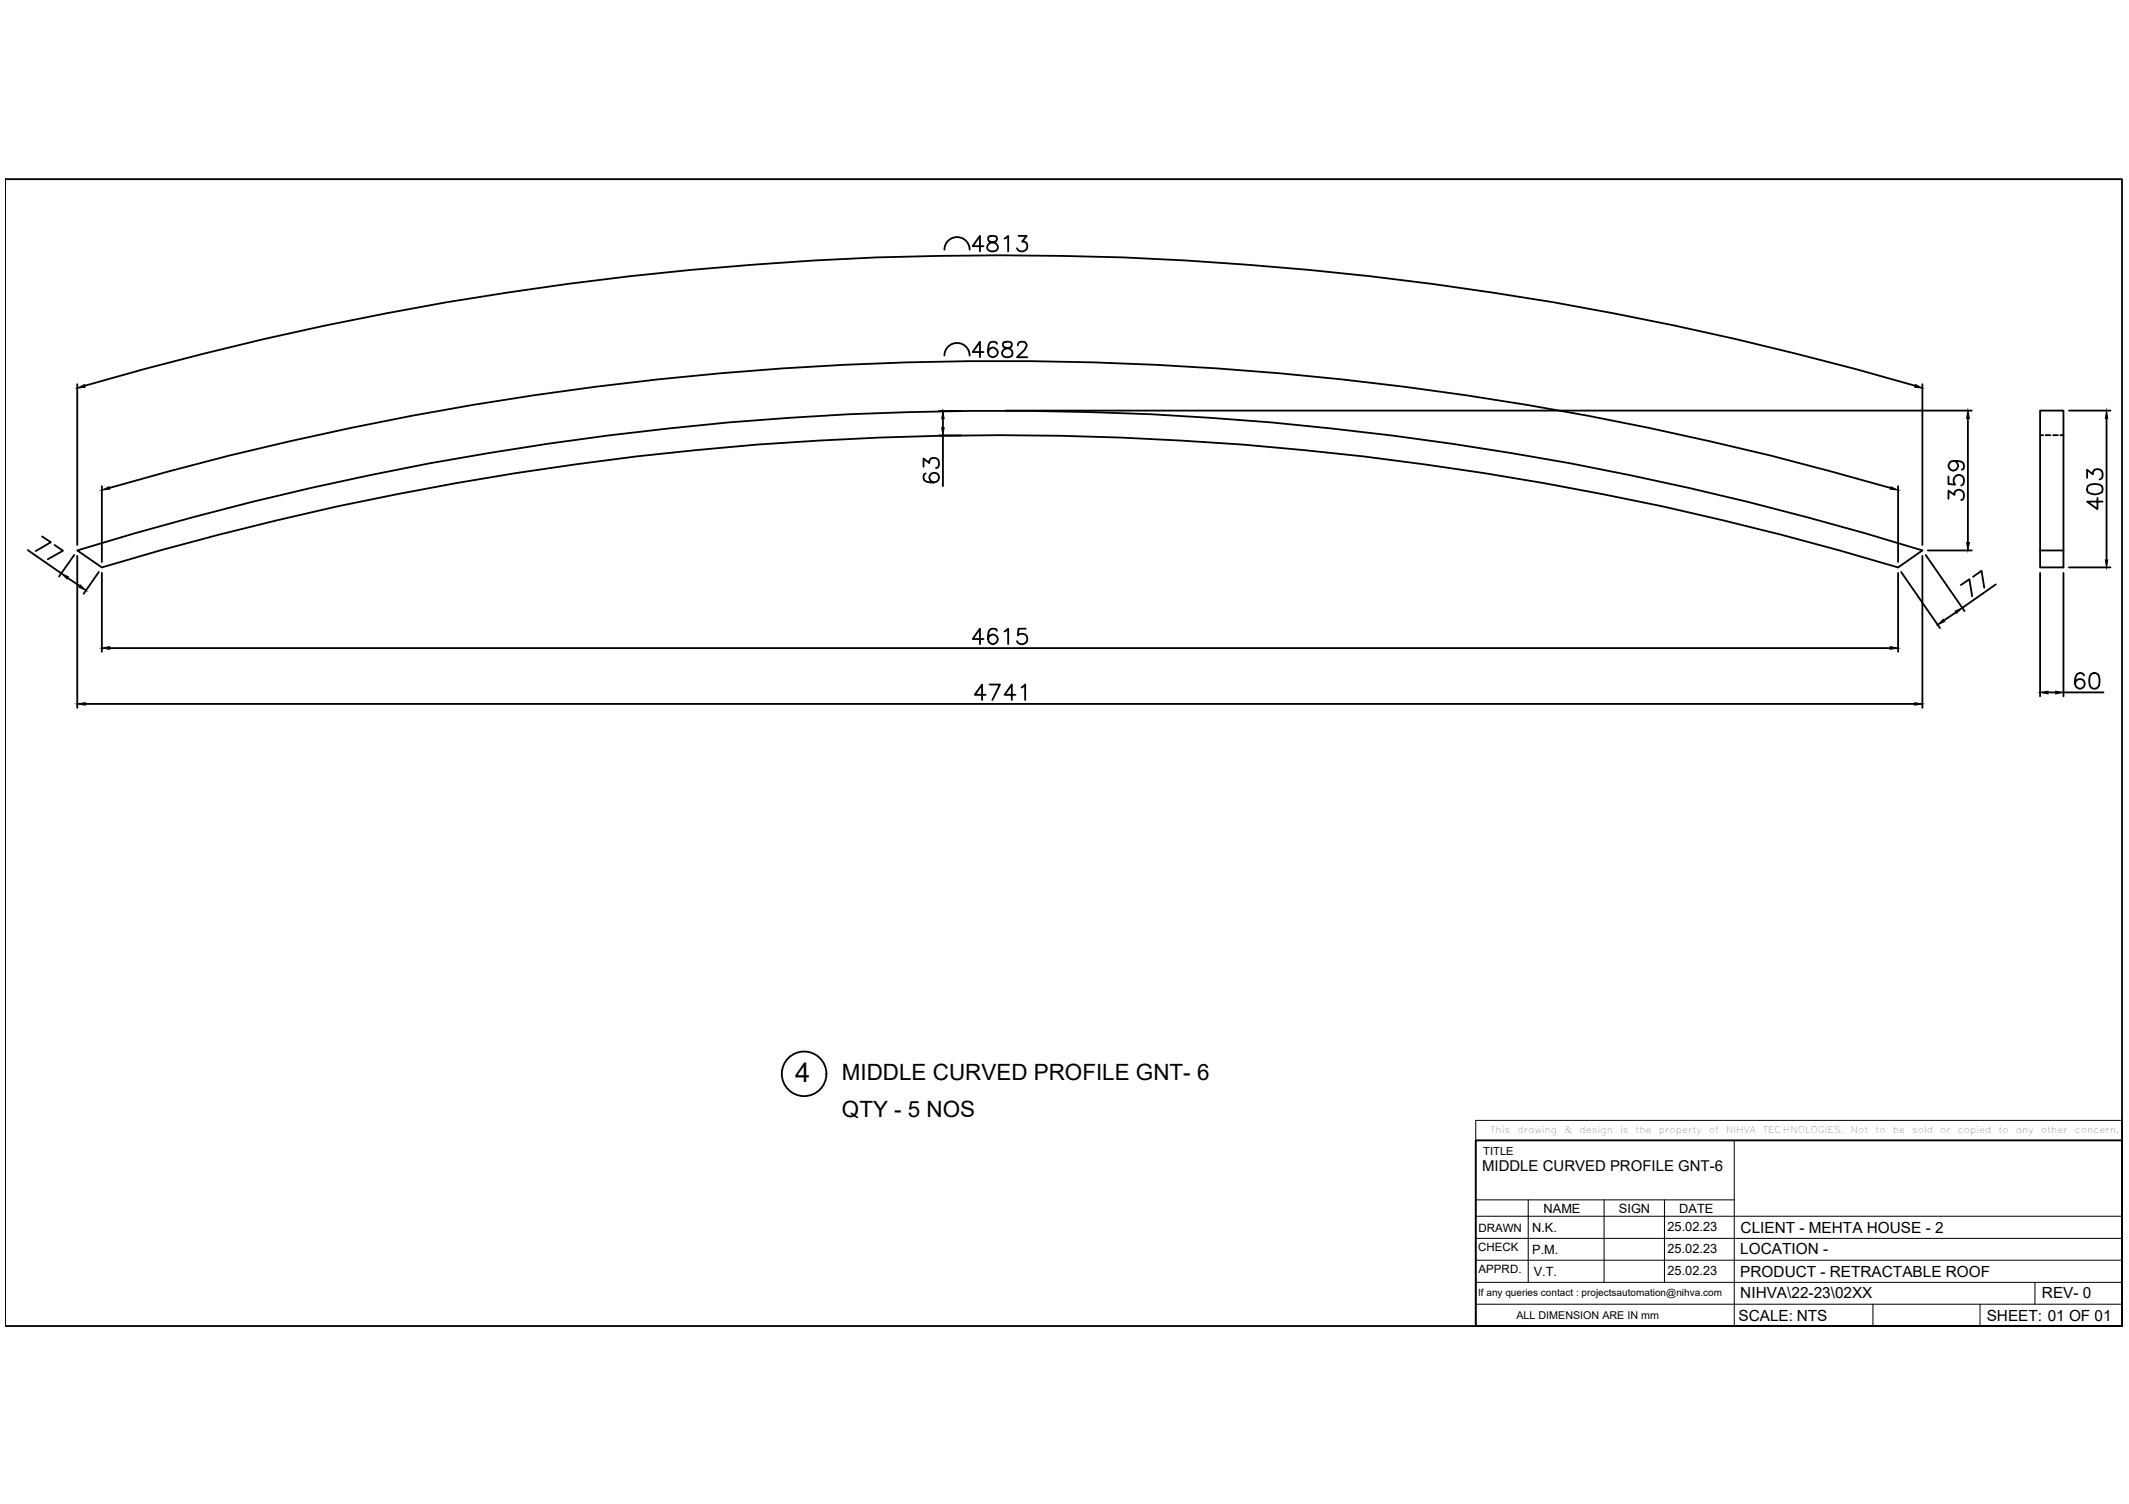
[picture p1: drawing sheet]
<svg xmlns="http://www.w3.org/2000/svg" width="297mm" height="210mm" viewBox="0 0 297 210" stroke-linecap="round" stroke-linejoin="round" font-family="sans-serif">
<!-- layer: 0 -->
<g fill="none" stroke="#000" stroke-width=".25">
<path d="M.7 25h295.4v160.1h-295.4zM131.8 34.8a1.76 1.76 0 0 1 1.7-1.7 1.76 1.76 0 0 1 1.8 1.7M137.2 34.4h-1.5l1-1.5v2.2M138 33a.45 .45 0 0 0 .2 .7 1.08 1.08 0 0 1 1 .7 .74 .74 0 0 1-.7 .7 .74 .74 0 0 1-.8-.7 1.08 1.08 0 0 1 1.1-.7 .45 .45 0 0 0 .2-.7l-.3-.1zM140.2 33.3l.5-.4v2.2M142.1 32.9h1.1l-.6 .8a.7 .7 0 0 1 .7 .8 .7 .7 0 0 1-.9 .6l-.3-.1-.2-.3M10.8 53.6v22.5M11.8 53.8a456.9 456.9 0 0 1 255.4 0M131 57.3h3.1M131.6 58.4v1.3M131.8 49.6a1.76 1.76 0 0 1 1.7-1.7 1.76 1.76 0 0 1 1.8 1.7M137.2 49.1h-1.5l1-1.4v2.2"/>
<path d="M139.1 48l-.1-.2a.77 .77 0 0 0-1 .3l-.1 .5 .1 1a.69 .69 0 0 0 1 .1 .69 .69 0 0 0 0-1 .69 .69 0 0 0-1 .1l-.1 .3M140 47.8a.45 .45 0 0 0 .2 .7l.5 .1a.62 .62 0 0 1 .6 .6 .62 .62 0 0 1-.6 .7 .73 .73 0 0 1-.9-.5 .72 .72 0 0 1 .6-.8l.5-.1a.45 .45 0 0 0 .2-.7l-.4-.1zM140.3 57.3h134.8M142 48.2a.51 .51 0 0 1 .4-.5h.4a.53 .53 0 0 1 .3 .8l-.2 .3-1 1.1h1.4M268.2 53.6v22.5M274.6 58.4v17.3M284.6 57.3h3.3v21.9h-3.3zM288.7 57.3h5.8M293.9 58.4v19.7M3.9 76.8l4.7 3.2M5.9 74.9l1.2 .8-2.1 1.2M7.6 76.1l1.2 .8-2.1 1.1"/>
<path d="M10.4 77.5l-2.2 3M10.8 76.8a434.7 434.7 0 0 1 257.4 0l-3.4 2.4a434.6 434.6 0 0 0-250.6 0zM10.8 77.6v21.2M13.8 79.8l-2.1 3.1M14.2 67.8v10.6M14.2 80v11M15.3 68.1a444.5 444.5 0 0 1 248.5 0M128.8 65.1v-1.1l.9 .6a.7 .7 0 0 1 .8-.7 .7 .7 0 0 1 .5 .9l-.1 .3-.3 .2M129.1 66.1a.64 .64 0 0 0 .1 1.1 1.49 1.49 0 0 0 1.7-.2 .68 .68 0 0 0-.3-1 .68 .68 0 0 0-.9 .5 .68 .68 0 0 0 .6 .8M131 60.8h3.1M131.6 60.8v7M264.8 67.8v10.6"/>
<path d="M264.8 80v11M265.2 79.8l5.5 7.9M268.2 77.6v21.2M268.7 77.5l5.4 7.8M269 76.8h6.1M271.9 69.6v-1.1l.8 .6a.68 .68 0 0 1 .8-.8 .68 .68 0 0 1 .5 1l-.1 .3-.3 .2M271.9 66.5v1l.9 .1a.75 .75 0 0 1 .2-1.2 .75 .75 0 0 1 1 .8l-.1 .3-.3 .3M272.6 64.3a.67 .67 0 0 1 .6 .9 .67 .67 0 0 1-.9 .4 .67 .67 0 0 1-.3-1l.1-.2a2.16 2.16 0 0 1 1.8 .2l.1 .6-.1 .3-.2 .1M284.6 76.8h3.3M284.6 60.7h.5M284.6 80v17.2M285.4 60.7h.7"/>
<path d="M286.5 60.7h.6M287.5 60.7h.4M287.9 80v17.2M288.7 79.2h5.8M291.2 66.7v-1.1l.8 .6a.68 .68 0 0 1 .6-.7 .68 .68 0 0 1 .8 .6 .61 .61 0 0 1-.5 .8M291.3 67.8a1.79 1.79 0 0 1 2 0l.1 .3-.1 .6a1.79 1.79 0 0 1-2 0l-.1-.3zM292.6 69.5v1.6l-1.4-1.1h2.2M9.5 80.7l1.6 1.1M11.9 98.2h255.3M15.3 90.5h248.4M137.2 89.2h-1.5l1-1.5v2.2M137.5 97h-1.5l1-1.5v2.2"/>
<path d="M138.1 95.5h1.4l-1 2.2M139.1 88l-.1-.2a.77 .77 0 0 0-1 .3 1.61 1.61 0 0 0 .2 1.7 .68 .68 0 0 0 1-.3 .68 .68 0 0 0-.5-.9 .68 .68 0 0 0-.8 .6M140.2 88.1l.5-.4v2.2M141.7 97h-1.5l1-1.5v2.2M142.5 96l.5-.5v2.2M143.1 87.7h-1l-.1 1a.75 .75 0 0 1 1.2 0 .75 .75 0 0 1-.2 1.1 .75 .75 0 0 1-1.1-.3M272.9 85.5l-1.6 1.1M273.6 81.6l1.2-.8 .4 2.4M275.3 80.5l1.2-.8 .3 2.3M278.5 81.6l-4.7 3.2M285.7 96.6h1.1M287.9 96.6h5.6"/>
<path d="M290.8 94.3a.6 .6 0 0 0-1-.2 1.27 1.27 0 0 0 .3 2 .69 .69 0 0 0 .8-.6 .69 .69 0 0 0-.7-.8 .69 .69 0 0 0-.7 .7M291.8 94.1a.7 .7 0 0 1 1 .2 1.9 1.9 0 0 1-.2 1.7 .7 .7 0 0 1-1-.3 1.9 1.9 0 0 1 .2-1.6zM205.9 159.2h90.2v25.9h-90.2zM212.7 185.1h83.4"/>
<circle cx="112.2" cy="149.9" r="3.1"/>
</g>
<g fill="none" stroke="#000" stroke-width=".14">
<path d="M205.9 156.4h90.2v2.8h-90.2zM205.9 159.2v25.9M207.4 159.2h88.7M242 159.2v25.9M205.9 179h90.2M205.9 175.9h90.2M205.9 172.8h90.2M205.9 169.7h90.2M205.9 167.5h36.1M213.2 167.5v11.5M223.8 167.5v11.5M232.2 167.5v11.5"/>
<path d="M283.9 179v3M296.1 171.6v9M205.9 182h90.2M261.3 182v3.1M276.3 182v3.1"/>
</g>
<g fill="#000" stroke="#000" stroke-width=".14">
<path d="M10.8 54.2l1-.5 .1 .3zM131.6 57.3l.1 1.1h-.3zM131.4 59.7h.3l-.1 1.1zM267.2 53.7l1 .5-1-.2zM274.6 57.3l.2 1.1h-.4zM293.9 57.3l.2 1.1h-.4zM14.2 68.4l1-.5 .1 .4zM263.8 67.9l1 .5-1.1-.1zM274.4 75.7h.4l-.2 1.1zM293.7 78.1h.4l-.2 1.1zM8.6 80l1 .5-.3 .3zM11.2 81.6l.8 .8-1-.5z"/>
<path d="M10.8 98.2l1.1-.1v.3zM14.2 90.5l1.1-.3v.4zM263.7 90.2l1.1 .3-1.1 .1zM267.2 98.1l1 .1-1 .2zM270.4 87.2l.7-.8 .2 .3zM272.8 85.3l1-.5-.8 .8zM284.6 96.6l1.1-.1v.3zM286.8 96.5l1.1 .1-1.1 .2z"/>
</g>
<text font-size="3.8" x="110.9" y="151.1">4</text>
<g font-size="3.1">
<text x="117.5" y="150.8">MIDDLE CURVED PROFILE GNT- 6</text>
<text x="117.5" y="155.9">QTY - 5 NOS</text>
</g>
<g font-size="2.1">
<text x="206.8" y="163.4">MIDDLE CURVED PROFILE GNT-6</text>
<text x="242.9" y="172">CLIENT - MEHTA HOUSE - 2</text>
<text x="242.8" y="178.2">PRODUCT - RETRACTABLE ROOF</text>
<text x="242.8" y="175.1">LOCATION -</text>
<text x="242.6" y="184.3">SCALE: NTS</text>
<text x="242.8" y="181.2">NIHVA\22-23\02XX</text>
<text x="277.2" y="184.3">SHEET: 01 OF 01</text>
<text x="284.9" y="181.2">REV- 0</text>
</g>
<g font-size="1.8">
<text x="213.8" y="171.9">N.K.</text>
<text x="215.3" y="169.3">NAME</text>
<text x="225.9" y="169.3">SIGN</text>
<text x="232.6" y="171.9">25.02.23</text>
<text x="234.3" y="169.3">DATE</text>
<text x="213.8" y="175">P.M.</text>
<text x="214" y="178">V.T.</text>
<text x="232.6" y="174.9">25.02.23</text>
<text x="232.6" y="178">25.02.23</text>
</g>
<g font-size="1.6">
<text x="207" y="161.1">TITLE</text>
<text x="206.3" y="171.9">DRAWN</text>
<text x="206.2" y="174.7">CHECK</text>
<text x="206.3" y="177.7">APPRD.</text>
</g>
<text font-size="1.5" x="211.6" y="184.1">ALL DIMENSION ARE IN mm</text>
<text font-size="1.4" x="206.2" y="180.9">If any queries contact : projectsautomation@nihva.com</text>
<g font-size="1.3">
<text x="207.9" y="158.1">This</text>
<text x="211.7" y="158.1">drawing</text>
<text x="218.2" y="158.1">&amp;</text>
<text x="220.4" y="158.1">design</text>
<text x="226" y="158.1">is</text>
<text x="228.2" y="158.1">the</text>
<text x="231.4" y="158.1">property</text>
<text x="238.4" y="158.1">of</text>
<text x="240.8" y="158.1">NIHVA</text>
<text x="246" y="158.1">TECHNOLOGIES.</text>
<text x="258.2" y="158.1">Not</text>
<text x="261.7" y="158.1">to</text>
<text x="264.1" y="158.1">be</text>
<text x="266.8" y="158.1">sold</text>
<text x="270.7" y="158.1">or</text>
<text x="273.2" y="158.1">copied</text>
<text x="278.8" y="158.1">to</text>
<text x="281.3" y="158.1">any</text>
<text x="284.7" y="158.1">other</text>
<text x="289.5" y="158.1">concern.</text>
</g>
</svg>
